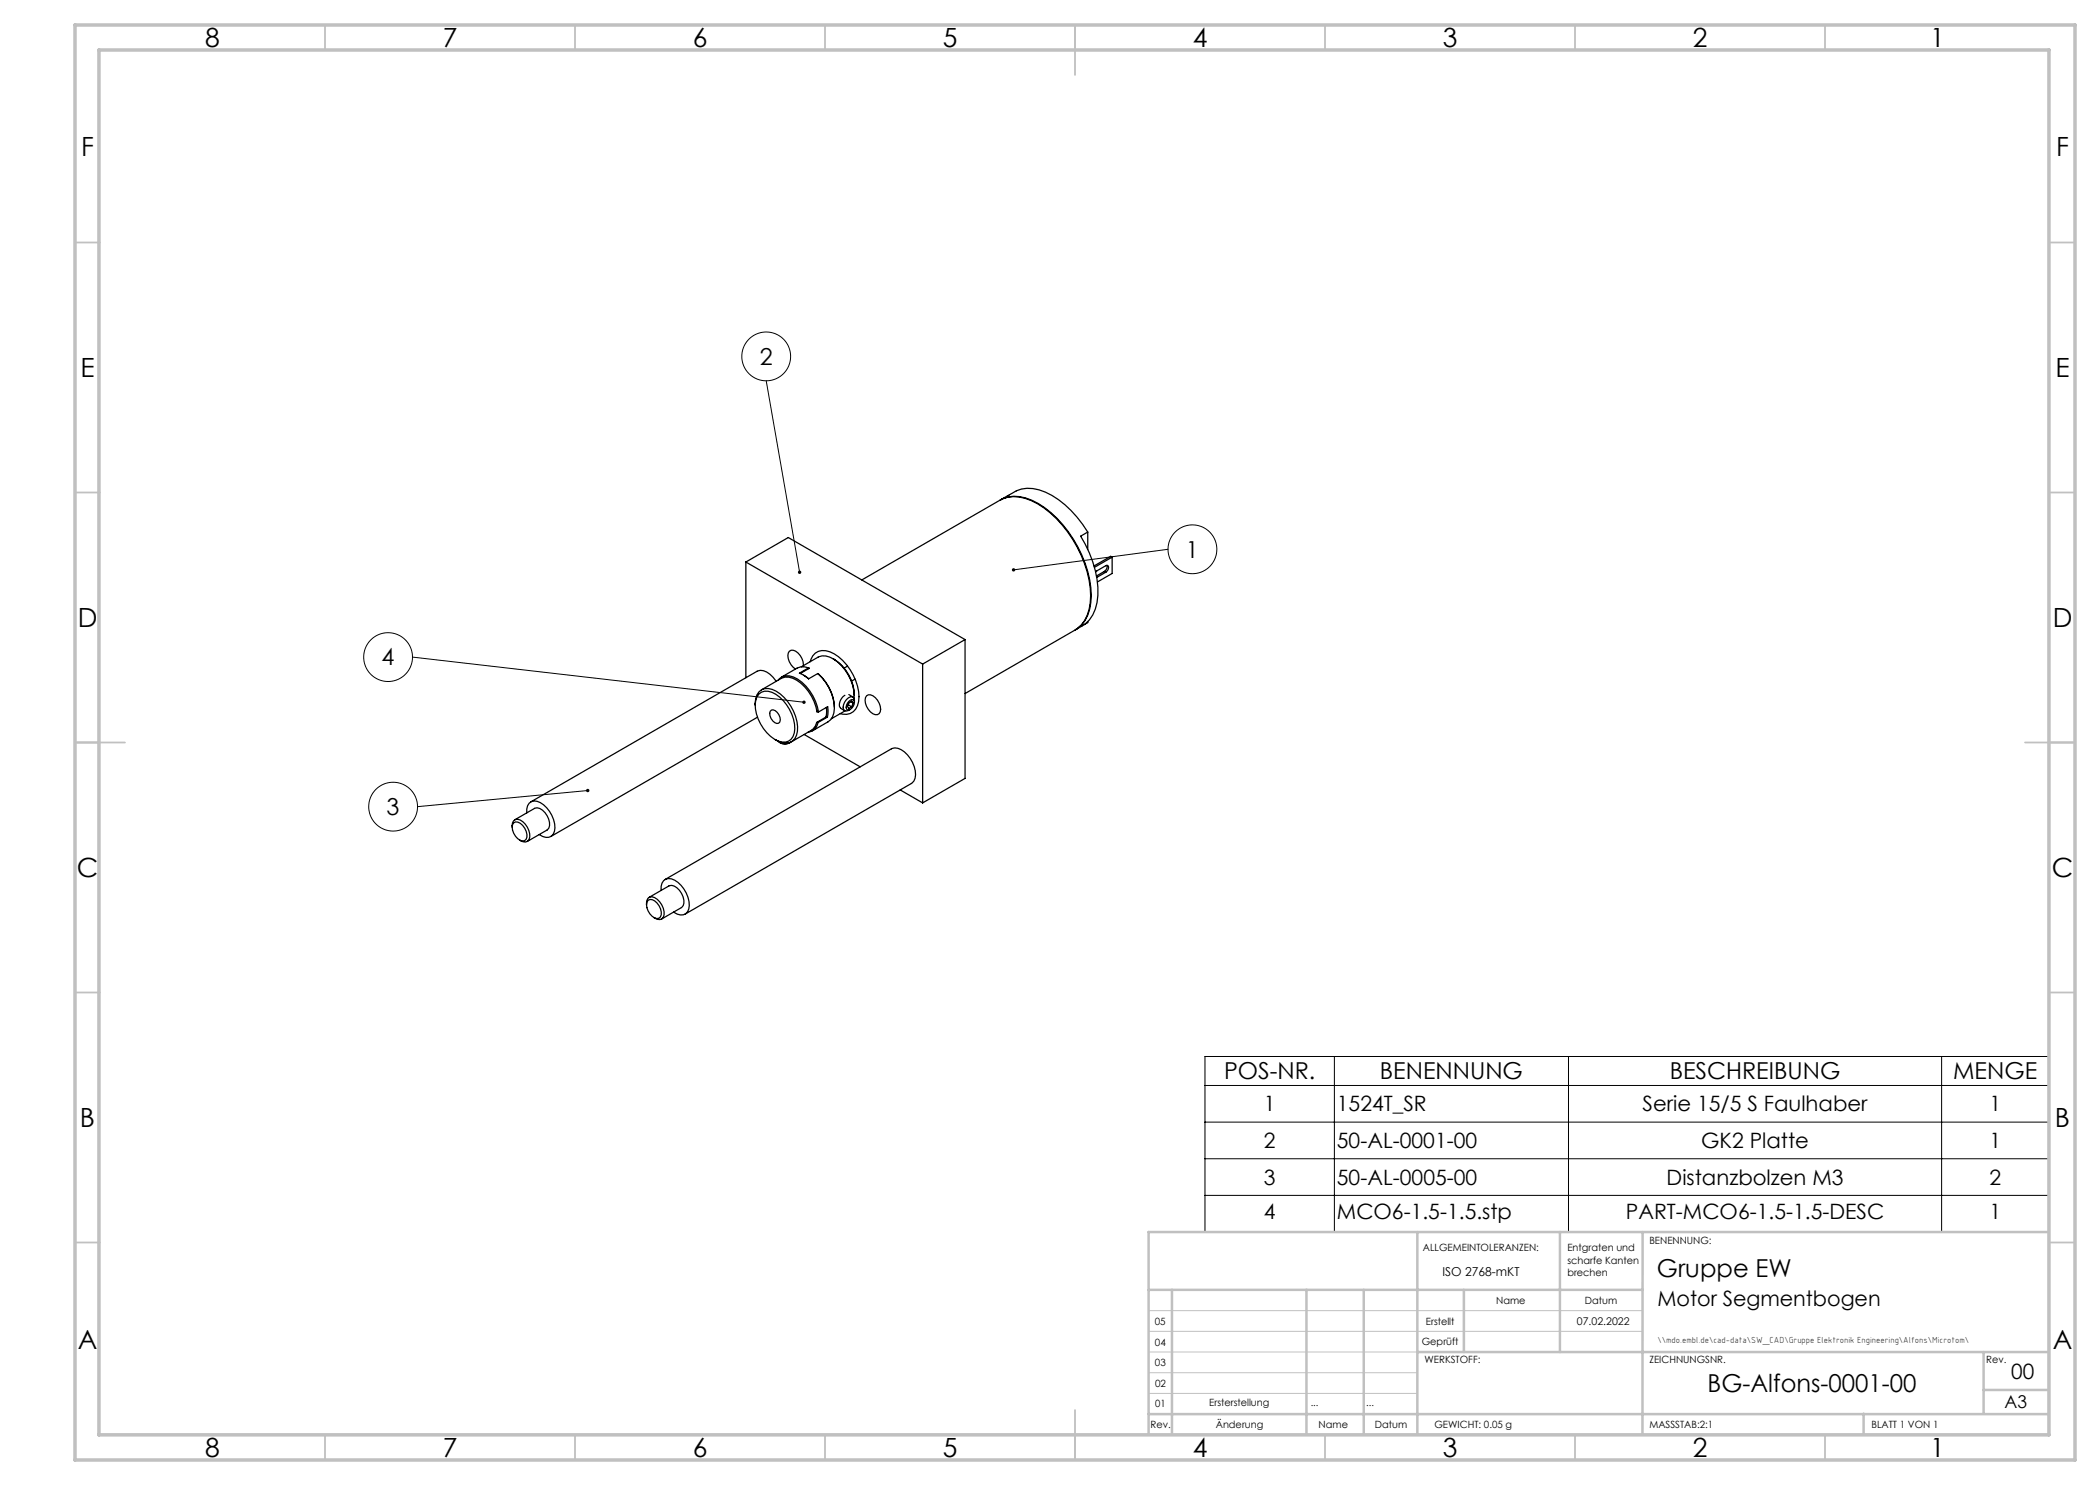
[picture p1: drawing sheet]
<svg xmlns="http://www.w3.org/2000/svg" width="420mm" height="297mm" viewBox="0 0 420 297" stroke-linecap="round" stroke-linejoin="round" font-family="sans-serif">
<g fill="none" stroke="#000" stroke-width=".2">
<path d="M153.2 76.2l6.7 38.3M233.6 109.9l-30.9 4.1M82.5 131.4l78.3 9M117.5 158.1l-34 3.2M241 211.3h168.8v35.1h-168.8zM241 217.1h168.8M266.9 211.3v35.1M313.7 211.3v35.1M388.3 211.3v35.1M241 224.4h168.8M241 231.7h168.8M241 239.1h168.8"/>
<circle cx="153.2" cy="71.3" r="4.9"/>
<circle cx="238.5" cy="109.9" r="4.9"/>
<circle cx="77.6" cy="131.4" r="4.9"/>
<circle cx="78.6" cy="161.3" r="4.9"/>
</g>
<path d="M229.7 266.3h98.8M229.7 270.4h53.8M229.7 262.1h98.8M229.7 274.5h53.8M229.7 278.7h53.8" fill="none" stroke="#c0c0c0" stroke-width=".2"/>
<g fill="none" stroke="#c0c0c0" stroke-width=".35">
<path d="M65 5v5M115 5v5M165 5v5M215 5v10M265 5v5M315 5v5M365 5v5M15 48.5h5M410 48.5h5M15 98.5h5M410 98.5h5M15 148.5h10"/>
<path d="M405 148.5h10M15 198.5h5M410 198.5h5M15 248.5h5M410 248.5h5M65 287v5M115 287v5M165 287v5M215 282v10M265 287v5M315 287v5M365 287v5"/>
</g>
<g fill="none" stroke="#c0c0c0" stroke-width=".5">
<path d="M229.7 258h98.8M234.4 258v29M261.3 258v29M272.7 258v29M283.5 246.4v40.6M292.8 258v12.4M312 246.4v24M328.5 246.4v40.6M409.7 246.4h-180v40.6M283.5 270.4h126.2M396.7 270.4v12.3M396.7 278h13"/>
<path d="M229.7 282.8h180M372.7 282.7v4.3"/>
</g>
<path d="M15 5h400v287h-400zM19.8 10h390v277h-390z" fill="none" stroke="#c0c0c0" stroke-width=".7"/>
<path d="M159.7 114.2a.34 .34 0 0 0-.1 .4 .34 .34 0 0 0 .4 .2l-.1-.3 .1 .3a.34 .34 0 0 0 .2-.5 .34 .34 0 0 0-.5-.1zM202.5 113.7l-.1 .3h.3h-.3a.34 .34 0 0 0 .4 .3 .34 .34 0 0 0 .2-.5 .34 .34 0 0 0-.5-.1zM160.5 140.2a.34 .34 0 0 0 .2 .6 .34 .34 0 0 0 .4-.3l-.3-.1 .3 .1a.34 .34 0 0 0-.2-.4 .34 .34 0 0 0-.4 .1zM117.3 157.9a.34 .34 0 0 0 .1 .5 .34 .34 0 0 0 .5-.3h-.4h.4a.34 .34 0 0 0-.2-.3 .34 .34 0 0 0-.4 .1z" fill="#000"/>
<g fill="none" stroke="#000" stroke-width=".25">
<path d="M200.1 100a6.7 6.7 0 0 1 6.3 0 22.5 22.5 0 0 1 11.2 14.3 13 13 0 0 1-.6 9.8l-.6 .8-1.3 1.1M200.1 100l1.4-.8a6.9 6.9 0 0 1 7.6-.8 19.7 19.7 0 0 1 8.4 8M149.2 112.4v23.1M149.2 112.4l35.3 20.4M149.2 112.4l8.5-4.9 35.3 20.4M172.4 116l27.6-16a6.7 6.7 0 0 1 6.2 .1 22.5 22.5 0 0 1 11.2 14.3 13 13 0 0 1-.5 9.7l-.7 .9-1.2 1-22 12.7M217.5 106.4l-1.4 .8a20.1 20.1 0 0 1 3.3 13.3 6.7 6.7 0 0 1-4.3 5.4M217.5 106.4v3.5M219.1 114.4l2.1-1.3h.4a.95 .95 0 0 1-.4 1.3M219.3 115.4l.1 .1M219.4 115.5h-.1M220.9 114.3l.3 .1"/>
<path d="M220.9 114.3l-1.6 .9M221.2 114.4l-1.8 1.1M221.4 113.1v.5l-.5 .7M222.4 111.4l-3.5 2.1M222.4 111.4v3.3l-2.9 1.7M222.4 111.4l-.3-.1-3.3 1.9M151.8 138.8a2.52 2.52 0 0 1 3.3 0 8.4 8.4 0 0 1 3.8 7.8 2.19 2.19 0 0 1-3.3 1.6 8.3 8.3 0 0 1-4.5-8.1zM152.3 138l3.9-2.3a3.5 3.5 0 0 1 4 1 9.8 9.8 0 0 1 3.2 5.7l.2-.1M155.2 136.3a4.3 4.3 0 0 0-3.1-2.2l-.7 .2-45.2 26.1M155.6 136.1a2.73 2.73 0 0 1 3.9-.3 9.8 9.8 0 0 1 4.2 6.6M160.3 133.4l3.3-2a3.5 3.5 0 0 1 3.9 1 9.2 9.2 0 0 1 3.3 7.3M160.7 133.1a3.2 3.2 0 0 0-2.1-3.1 .91 .91 0 0 0-1 1.1 3.4 3.4 0 0 0 1.5 2.7"/>
<path d="M160.7 135l1 .8M161.7 133.6l.2 .1-1.9 1M161.7 133.6a2.61 2.61 0 0 0-2.3 0l-3.1 1.8M161.7 133.6l-1.8 1 1.8 1.2 1.9-1.1a9.2 9.2 0 0 1 3.2 7.9l-.3 .8-.4 .6-3.6 2.2M161.7 133.6v.1M162 132.3a2.72 2.72 0 0 1 4-1.9 10.4 10.4 0 0 1 5.7 9.9 2.72 2.72 0 0 1-3.7 2.4M163.7 134.8a9.5 9.5 0 0 1 3.2 6.7M163.7 134.8h.1M166.6 131.7a8.6 8.6 0 0 1 4.2 7.4M169 139.1a1.92 1.92 0 0 0-.9 2.4M169.5 133.2l-.7 .4M169.8 138.9l.8 .5"/>
<path d="M171 135.8l-.7 .4M173.3 139.2a1.26 1.26 0 0 1 1.8 .3 2.66 2.66 0 0 1 .7 3.2 1.26 1.26 0 0 1-1.7-.3 2.66 2.66 0 0 1-.8-3.2zM184.5 132.8v27.8M193 127.9v27.8l-8.5 4.9M193 127.9l-8.5 4.9M217.5 124.3v.2l-.7 .4M151 141v-.3a2.62 2.62 0 0 1 2.7-3 7.9 7.9 0 0 1 5.4 5.6 4.5 4.5 0 0 1-.6 4.9 3.2 3.2 0 0 1-3.5-.3M151.5 143.4l-41.3 23.9M154.3 142a1.81 1.81 0 0 1 1.7 2.4l-.3 .2a1.81 1.81 0 0 1-1.7-2.3zM155.6 148.2a2.27 2.27 0 0 0 2.6 .2M155.9 148.5a1.89 1.89 0 0 0 2.1 0M160.8 146.9l11.2 6.5"/>
<path d="M163.4 142.2l.3 .2M163.5 144.4l.1 .1M163.6 144.5a2.34 2.34 0 0 1-2 1.9M163.7 142.4l1.8-1.1v2.1M165.2 143.3l.3 .1M165.3 141.5l-.1 1.9-1.8 1.1-.3 .7-.9 .9-3.9 2.3M165.5 143.4l-1.9 1.1M168.1 141.6l.8 .5M169 142.2l-2.7 1.6M169.6 140.9l.7 .5M169.8 140.3l.6-.4 .3 .1a1.38 1.38 0 0 1-1.2 2 1.16 1.16 0 0 1 .3-1.7zM170.2 140.3l.4 .3"/>
<path d="M170.6 140.6l-.2-.4-.6 .4-.3 .7 .3 .4 .5-.3M170.6 140.6l-.3 .8M170.9 140.5a.83 .83 0 0 0-.8-1.1 2.31 2.31 0 0 0-1.4 2.5l.2 .2 .3 .1 .8-.3M180 158l4.5 2.6M102.4 165.4a1.2 1.2 0 0 1 .6-1.4 1.2 1.2 0 0 1 1.6 .3 3.4 3.4 0 0 1 1.2 3.6 1.17 1.17 0 0 1-1.9 .1M102.8 164.6a1.34 1.34 0 0 1 1.7 .5 2.76 2.76 0 0 1 .7 2.8 1.08 1.08 0 0 1-1.7-.2 2.52 2.52 0 0 1-.7-3.1zM103 164l3.9-2.3a1.39 1.39 0 0 1 1.6 .3 3.4 3.4 0 0 1 1.3 3.6l-.4 .4-4 2.3M105.3 162.6a1.82 1.82 0 0 1 2.1-2.3 5.8 5.8 0 0 1 3.5 6 1.56 1.56 0 0 1-2.3 1l-.8-.4M129.8 179.5l4-2.3a1.4 1.4 0 0 1 1.6 .4 3.4 3.4 0 0 1 1.2 3.5l-.3 .4-4 2.3M132.2 178.1a1.82 1.82 0 0 1 2.1-2.3 5.8 5.8 0 0 1 3.5 6 1.56 1.56 0 0 1-2.4 1l-.7-.4M133 175.9l45.3-26.1a2.15 2.15 0 0 1 2.6 .6 6 6 0 0 1 2.1 5.3l-.2 .5-.5 .5-45.3 26.1M129.3 180.9a1.21 1.21 0 0 1 .6-1.4 1.21 1.21 0 0 1 1.5 .4 3.4 3.4 0 0 1 1.3 3.5 1.17 1.17 0 0 1-1.9 .1"/>
<path d="M129.6 180.1a1.35 1.35 0 0 1 1.8 .5 2.74 2.74 0 0 1 .7 2.8 1.08 1.08 0 0 1-1.7-.2 2.51 2.51 0 0 1-.8-3.1z"/>
</g>
<g font-size="5.3">
<text x="41" y="9.5">8</text>
<text x="88.5" y="9.5">7</text>
<text x="138.5" y="9.5">6</text>
<text x="188.5" y="9.5">5</text>
<text x="238.5" y="9.5">4</text>
<text x="288.5" y="9.5">3</text>
<text x="338.5" y="9.5">2</text>
<text x="386" y="9.5">1</text>
<text x="16.2" y="31.2">F</text>
<text x="411.2" y="31.2">F</text>
<text x="16.1" y="75.5">E</text>
<text x="411.1" y="75.5">E</text>
<text x="15.5" y="125.5">D</text>
<text x="410.5" y="125.5">D</text>
<text x="15.4" y="175.5">C</text>
<text x="410.4" y="175.5">C</text>
<text x="16" y="225.5">B</text>
<text x="411" y="225.5">B</text>
<text x="15.5" y="269.7">A</text>
<text x="410.5" y="269.7">A</text>
<text x="41" y="291.5">8</text>
<text x="88.5" y="291.5">7</text>
<text x="138.5" y="291.5">6</text>
<text x="188.5" y="291.5">5</text>
<text x="238.5" y="291.5">4</text>
<text x="288.5" y="291.5">3</text>
<text x="338.5" y="291.5">2</text>
<text x="386" y="291.5">1</text>
</g>
<g font-size="4.9">
<text x="331.4" y="255.3">Gruppe EW</text>
<text x="341.5" y="278.3">BG-Alfons-0001-00</text>
</g>
<g font-size="4.7">
<text x="151.9" y="73">2</text>
<text x="237.2" y="111.5">1</text>
<text x="76.3" y="133.1">4</text>
<text x="77.3" y="163">3</text>
<text x="244.8" y="215.9">POS-NR.</text>
<text x="276" y="215.9">BENENNUNG</text>
<text x="333.9" y="215.9">BESCHREIBUNG</text>
<text x="390.6" y="215.9">MENGE</text>
</g>
<g font-size="4.2">
<text x="252.8" y="222.3">1</text>
<text x="267.4" y="222.3">1524T_SR</text>
<text x="328.5" y="222.3">Serie 15/5 S Faulhaber</text>
<text x="397.9" y="222.3">1</text>
<text x="252.8" y="229.6">2</text>
<text x="267.4" y="229.6">50-AL-0001-00</text>
<text x="340.2" y="229.6">GK2 Platte</text>
<text x="397.9" y="229.6">1</text>
<text x="252.8" y="236.9">3</text>
<text x="267.4" y="236.9">50-AL-0005-00</text>
<text x="333.3" y="236.9">Distanzbolzen M3</text>
<text x="397.9" y="236.9">2</text>
<text x="252.8" y="243.9">4</text>
<text x="267.4" y="243.9">MCO6-1.5-1.5.stp</text>
<text x="325.2" y="243.9">PART-MCO6-1.5-1.5-DESC</text>
<text x="397.9" y="243.9">1</text>
<text x="331.5" y="261.2">Motor Segmentbogen</text>
<text x="402.3" y="275.7">00</text>
</g>
<text font-size="3.5" x="400.9" y="281.6">A3</text>
<text font-size="2.5" x="288.5" y="255.3">ISO 2768-mKT</text>
<text font-size="2.1" x="315.4" y="265">07.02.2022</text>
<g font-size="2">
<text x="284.6" y="250.3">ALLGEMEINTOLERANZEN:</text>
<text x="313.5" y="250.3">Entgraten und</text>
<text x="329.9" y="248.7">BENENNUNG:</text>
<text x="313.5" y="252.8">scharfe Kanten</text>
<text x="313.5" y="255.3">brechen</text>
<text x="299.2" y="260.7">Name</text>
<text x="317" y="260.7">Datum</text>
<text x="231" y="264.9">05</text>
<text x="231" y="269.1">04</text>
<text x="284.4" y="268.9">Geprüft</text>
<text x="285.2" y="265">Erstellt</text>
<text x="231" y="273.3">03</text>
<text x="284.9" y="272.6">WERKSTOFF:</text>
<text x="329.9" y="272.6">ZEICHNUNGSNR.</text>
<text x="397.2" y="272.6">Rev.</text>
<text x="231" y="281.4">01</text>
<text x="231" y="277.3">02</text>
<text x="241.8" y="281.2">Ersterstellung</text>
<text x="262.1" y="281.2">...</text>
<text x="273.2" y="281.2">...</text>
<text x="230.1" y="285.7">Rev.</text>
<text x="243.2" y="285.7">Änderung</text>
<text x="263.7" y="285.7">Name</text>
<text x="275" y="285.7">Datum</text>
<text x="286.9" y="285.7">GEWICHT: 0.05 g</text>
<text x="329.9" y="285.7">MASSSTAB:2:1</text>
<text x="374.3" y="285.7">BLATT 1 VON 1</text>
</g>
<text font-size="1.8" x="331.5" y="268.6">\\mdo.embl.de\cad-data\SW_CAD\Gruppe Elektronik Engineering\Alfons\Microtom\</text>
</svg>
